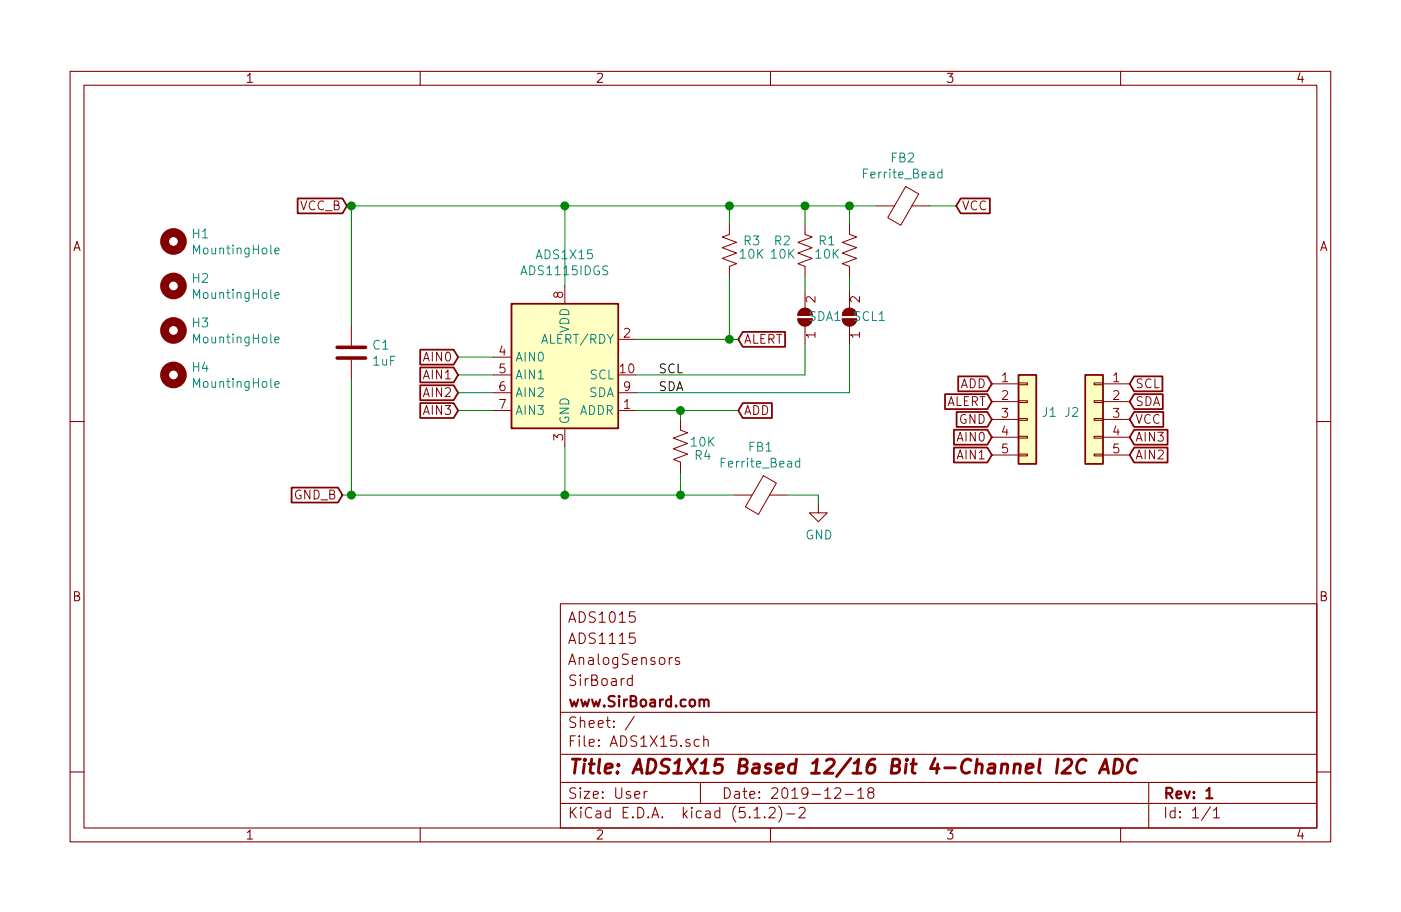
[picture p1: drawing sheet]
EESchema Schematic File Version 4
LIBS:ADS1X15-cache
EELAYER 29 0
EELAYER END
$Descr User 7874 5118
encoding utf-8
Sheet 1 1
Title "ADS1X15 Based 12/16 Bit 4-Channel I2C ADC"
Date "2019-12-18"
Rev "1"
Comp "www.SirBoard.com"
Comment1 "SirBoard"
Comment2 "AnalogSensors"
Comment3 "ADS1115"
Comment4 "ADS1015"
$EndDescr
$Comp
L Device:R_US R1
U 1 1
P 4775 1400
F 0 "R1" H 4850 1350 50  0000 L CNN
F 1 "10K" H 4825 1425 50  0000 L CNN
F 2 "Resistor_SMD:R_0603_1608Metric" V 4815 1390 50  0001 C CNN
F 3 "~" H 4775 1400 50  0001 C CNN
F 4 "C99782" H 4775 1400 50  0001 C CNN "Part"
	1    4775 1400
	-1   0    0    1   
$EndComp
$Comp
L Jumper:SolderJumper_2_Open SCL1
U 1 1
P 4775 1775
F 0 "SCL1" V 4775 1888 50  0000 C CNN
F 1 "SolderJumper_2_Open" H 4775 1888 50  0001 C CNN
F 2 "Jumper:SolderJumper-2_P1.3mm_Open_RoundedPad1.0x1.5mm" H 4775 1775 50  0001 C CNN
F 3 "~" H 4775 1775 50  0001 C CNN
	1    4775 1775
	0    1    -1   0   
$EndComp
$Comp
L Jumper:SolderJumper_2_Open SDA1
U 1 1
P 4525 1775
F 0 "SDA1" V 4525 1888 50  0000 C CNN
F 1 "SolderJumper_2_Open" H 4525 1888 50  0001 C CNN
F 2 "Jumper:SolderJumper-2_P1.3mm_Open_RoundedPad1.0x1.5mm" H 4525 1775 50  0001 C CNN
F 3 "~" H 4525 1775 50  0001 C CNN
	1    4525 1775
	0    1    -1   0   
$EndComp
$Comp
L Device:R_US R2
U 1 1
P 4525 1400
F 0 "R2" H 4600 1350 50  0000 L CNN
F 1 "10K" H 4575 1425 50  0000 L CNN
F 2 "Resistor_SMD:R_0603_1608Metric" V 4565 1390 50  0001 C CNN
F 3 "~" H 4525 1400 50  0001 C CNN
F 4 "C99782" H 4525 1400 50  0001 C CNN "Part"
	1    4525 1400
	-1   0    0    1   
$EndComp
Wire Wire Line
	4525 2100 3575 2100
Wire Wire Line
	3575 2200 4775 2200
Wire Wire Line
	4775 1150 4775 1250
Wire Wire Line
	4525 1250 4525 1150
Wire Wire Line
	4775 1150 4525 1150
Wire Wire Line
	4775 1625 4775 1550
Wire Wire Line
	4525 1550 4525 1625
Wire Wire Line
	4525 1925 4525 2100
Wire Wire Line
	4775 1925 4775 2200
Text Label 3700 2100 0    50   ~ 0
SCL
Text Label 3700 2200 0    50   ~ 0
SDA
$Comp
L Device:C C1
U 1 1
P 1975 1975
F 0 "C1" H 2090 2020 50  0000 L CNN
F 1 "1uF" H 2090 1930 50  0000 L CNN
F 2 "Capacitor_SMD:C_0805_2012Metric" H 2013 1825 50  0001 C CNN
F 3 "~" H 1975 1975 50  0001 C CNN
F 4 "C396719" H 1975 1975 50  0001 C CNN "Part"
	1    1975 1975
	1    0    0    -1  
$EndComp
$Comp
L power:GND #PWR0101
U 1 1
P 4600 2825
F 0 "#PWR0101" H 4600 2575 50  0001 C CNN
F 1 "GND" H 4604 2653 50  0000 C CNN
F 2 "" H 4600 2825 50  0001 C CNN
F 3 "" H 4600 2825 50  0001 C CNN
	1    4600 2825
	1    0    0    -1  
$EndComp
Connection ~ 4525 1150
$Comp
L Device:R_US R4
U 1 1
P 3825 2500
F 0 "R4" H 3900 2450 50  0000 L CNN
F 1 "10K" H 3875 2525 50  0000 L CNN
F 2 "Resistor_SMD:R_0603_1608Metric" V 3865 2490 50  0001 C CNN
F 3 "~" H 3825 2500 50  0001 C CNN
F 4 "C99198" H 3825 2500 50  0001 C CNN "Part"
	1    3825 2500
	1    0    0    -1  
$EndComp
$Comp
L Device:R_US R3
U 1 1
P 4100 1400
F 0 "R3" H 4175 1350 50  0000 L CNN
F 1 "10K" H 4150 1425 50  0000 L CNN
F 2 "Resistor_SMD:R_0603_1608Metric" V 4140 1390 50  0001 C CNN
F 3 "~" H 4100 1400 50  0001 C CNN
F 4 "C99198" H 4100 1400 50  0001 C CNN "Part"
	1    4100 1400
	1    0    0    1   
$EndComp
Wire Wire Line
	1975 1825 1975 1150
Wire Wire Line
	1975 2125 1975 2775
$Comp
L Mechanical:MountingHole H1
U 1 1
P 975 1350
F 0 "H1" H 1075 1395 50  0000 L CNN
F 1 "MountingHole" H 1075 1305 50  0000 L CNN
F 2 "SirBoardLibrary:MountingHole_M2.5_SirBoard" H 975 1350 50  0001 C CNN
F 3 "~" H 975 1350 50  0001 C CNN
	1    975  1350
	1    0    0    -1  
$EndComp
$Comp
L Mechanical:MountingHole H2
U 1 1
P 975 1600
F 0 "H2" H 1075 1645 50  0000 L CNN
F 1 "MountingHole" H 1075 1555 50  0000 L CNN
F 2 "SirBoardLibrary:MountingHole_M2.5_SirBoard" H 975 1600 50  0001 C CNN
F 3 "~" H 975 1600 50  0001 C CNN
	1    975  1600
	1    0    0    -1  
$EndComp
Text GLabel 5375 1150 2    50   Input ~ 0
VCC
Wire Wire Line
	4925 1150 4775 1150
Connection ~ 4775 1150
Wire Wire Line
	1975 1150 3175 1150
Wire Wire Line
	1975 2775 3175 2775
Wire Wire Line
	3175 1600 3175 1150
Connection ~ 3175 1150
Wire Wire Line
	3175 1150 4100 1150
$Comp
L Device:Ferrite_Bead FB2
U 1 1
P 5075 1150
F 0 "FB2" V 4803 1150 50  0000 C CNN
F 1 "Ferrite_Bead" V 4893 1150 50  0000 C CNN
F 2 "Inductor_SMD:L_0603_1608Metric" V 5005 1150 50  0001 C CNN
F 3 "~" H 5075 1150 50  0001 C CNN
F 4 "C434821" V 5075 1150 50  0001 C CNN "Part"
	1    5075 1150
	0    1    1    0   
$EndComp
Wire Wire Line
	4100 1250 4100 1150
Connection ~ 4100 1150
Wire Wire Line
	4100 1150 4525 1150
Wire Wire Line
	4100 1550 4100 1900
$Comp
L Connector_Generic:Conn_01x05 J2
U 1 1
P 6150 2350
F 0 "J2" H 6229 2392 50  0000 L CNN
F 1 "Conn_01x05" H 6229 2302 50  0001 L CNN
F 2 "Connector_PinHeader_2.54mm:PinHeader_1x05_P2.54mm_Vertical" H 6150 2350 50  0001 C CNN
F 3 "~" H 6150 2350 50  0001 C CNN
	1    6150 2350
	-1   0    0    -1  
$EndComp
Wire Wire Line
	3825 2650 3825 2775
Wire Wire Line
	3825 2775 3175 2775
Connection ~ 3175 2775
Wire Wire Line
	3175 2775 3175 2500
Wire Wire Line
	3575 2300 3825 2300
Wire Wire Line
	3825 2300 3825 2350
Text GLabel 2575 2000 0    50   Input ~ 0
AIN0
Text GLabel 2575 2100 0    50   Input ~ 0
AIN1
Text GLabel 2575 2200 0    50   Input ~ 0
AIN2
Text GLabel 2575 2300 0    50   Input ~ 0
AIN3
Wire Wire Line
	2575 2000 2775 2000
Wire Wire Line
	2775 2100 2575 2100
Wire Wire Line
	2575 2200 2775 2200
Wire Wire Line
	2775 2300 2575 2300
Wire Wire Line
	5375 1150 5225 1150
$Comp
L Device:Ferrite_Bead FB1
U 1 1
P 4275 2775
F 0 "FB1" V 4003 2775 50  0000 C CNN
F 1 "Ferrite_Bead" V 4093 2775 50  0000 C CNN
F 2 "Inductor_SMD:L_0603_1608Metric" V 4205 2775 50  0001 C CNN
F 3 "~" H 4275 2775 50  0001 C CNN
F 4 "C434821" V 4275 2775 50  0001 C CNN "Part"
	1    4275 2775
	0    1    1    0   
$EndComp
Wire Wire Line
	4600 2825 4600 2775
Wire Wire Line
	4600 2775 4425 2775
Wire Wire Line
	4125 2775 3825 2775
Connection ~ 3825 2775
Text GLabel 1925 2775 0    50   Input ~ 0
GND_B
Wire Wire Line
	1925 2775 1975 2775
Connection ~ 1975 2775
Text GLabel 1950 1150 0    50   Input ~ 0
VCC_B
Wire Wire Line
	1950 1150 1975 1150
Connection ~ 1975 1150
Text GLabel 4150 2300 2    50   Input ~ 0
ADD
Wire Wire Line
	4150 2300 3825 2300
Connection ~ 3825 2300
Text GLabel 4150 1900 2    50   Input ~ 0
ALERT
Wire Wire Line
	3575 1900 4100 1900
Connection ~ 4100 1900
Wire Wire Line
	4100 1900 4150 1900
Text GLabel 5575 2250 0    50   Input ~ 0
ALERT
Text GLabel 5575 2350 0    50   Input ~ 0
GND
Text GLabel 5575 2150 0    50   Input ~ 0
ADD
Text GLabel 5575 2450 0    50   Input ~ 0
AIN0
Text GLabel 5575 2550 0    50   Input ~ 0
AIN1
$Comp
L Connector_Generic:Conn_01x05 J1
U 1 1
P 5775 2350
F 0 "J1" H 5854 2392 50  0000 L CNN
F 1 "Conn_01x05" H 5854 2302 50  0001 L CNN
F 2 "Connector_PinHeader_2.54mm:PinHeader_1x05_P2.54mm_Vertical" H 5775 2350 50  0001 C CNN
F 3 "~" H 5775 2350 50  0001 C CNN
	1    5775 2350
	1    0    0    -1  
$EndComp
Text GLabel 6350 2450 2    50   Input ~ 0
AIN3
Text GLabel 6350 2550 2    50   Input ~ 0
AIN2
Text GLabel 6350 2350 2    50   Input ~ 0
VCC
Text GLabel 6350 2150 2    50   Input ~ 0
SCL
Text GLabel 6350 2250 2    50   Input ~ 0
SDA
$Comp
L Mechanical:MountingHole H3
U 1 1
P 975 1850
F 0 "H3" H 1075 1895 50  0000 L CNN
F 1 "MountingHole" H 1075 1805 50  0000 L CNN
F 2 "SirBoardLibrary:MountingHole_M2.5_SirBoard" H 975 1850 50  0001 C CNN
F 3 "~" H 975 1850 50  0001 C CNN
	1    975  1850
	1    0    0    -1  
$EndComp
$Comp
L Mechanical:MountingHole H4
U 1 1
P 975 2100
F 0 "H4" H 1075 2145 50  0000 L CNN
F 1 "MountingHole" H 1075 2055 50  0000 L CNN
F 2 "SirBoardLibrary:MountingHole_M2.5_SirBoard" H 975 2100 50  0001 C CNN
F 3 "~" H 975 2100 50  0001 C CNN
	1    975  2100
	1    0    0    -1  
$EndComp
$Comp
L Analog_ADC:ADS1115IDGS ADS1X15
U 1 1
P 3175 2100
F 0 "ADS1X15" H 3175 2778 50  0000 C CNN
F 1 "ADS1115IDGS" H 3175 2688 50  0000 C CNN
F 2 "Package_SO:TSSOP-10_3x3mm_P0.5mm" H 3175 1600 50  0001 C CNN
F 3 "http://www.ti.com/lit/ds/symlink/ads1113.pdf" H 3125 1200 50  0001 C CNN
F 4 "C37593; C193969" H 3175 2100 50  0001 C CNN "Part"
	1    3175 2100
	1    0    0    -1  
$EndComp
$EndSCHEMATC
